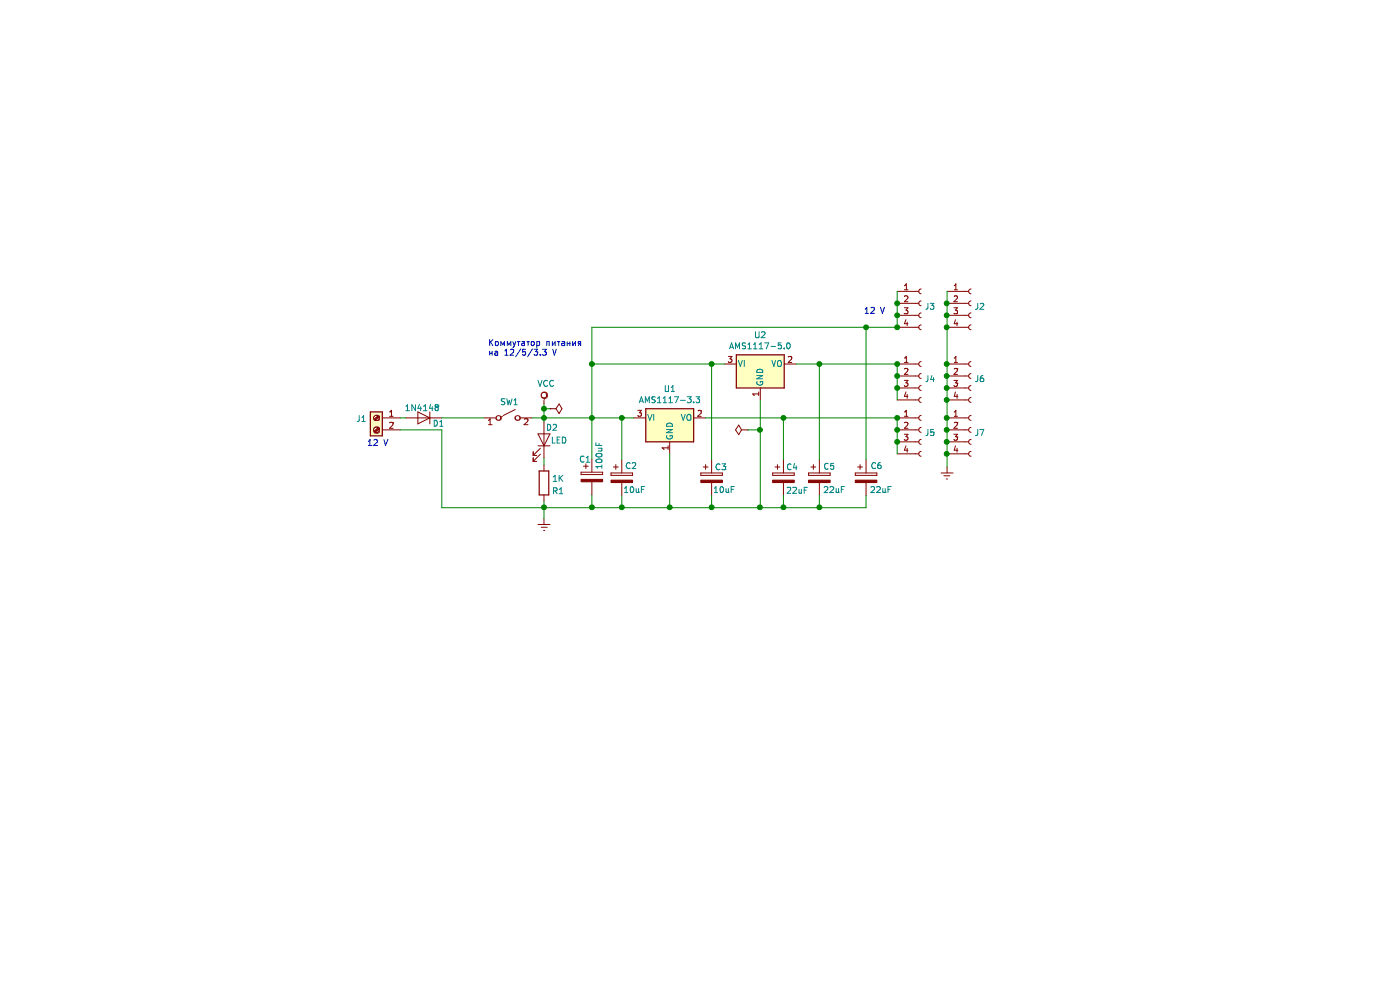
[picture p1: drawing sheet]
EESchema Schematic File Version 4
LIBS:Power_switch-cache
EELAYER 30 0
EELAYER END
$Descr A4 11693 8268
encoding utf-8
Sheet 1 1
Title ""
Date ""
Rev ""
Comp ""
Comment1 ""
Comment2 ""
Comment3 ""
Comment4 ""
$EndDescr
$Comp
L Regulator_Linear:AMS1117-5.0 U2
U 1 1
P 6040 3040
F 0 "U2" H 6040 3282 50  0000 C CNN
F 1 "AMS1117-5.0" H 6040 3191 50  0000 C CNN
F 2 "Package_TO_SOT_SMD:SOT-223-3_TabPin2" H 6040 3240 50  0001 C CNN
F 3 "http://www.advanced-monolithic.com/pdf/ds1117.pdf" H 6140 2790 50  0001 C CNN
	1    6040 3040
	1    0    0    -1  
$EndComp
$Comp
L Device:LED D2
U 1 1
P 4235 3675
F 0 "D2" V 4335 3740 50  0000 C CNN
F 1 "LED" V 4228 3800 50  0000 C CNN
F 2 "LED_THT:LED_D3.0mm" H 4235 3675 50  0001 C CNN
F 3 "~" H 4235 3675 50  0001 C CNN
	1    4235 3675
	0    1    -1   0   
$EndComp
$Comp
L Device:R R1
U 1 1
P 4235 4035
F 0 "R1" H 4300 4105 50  0000 L CNN
F 1 "1K" H 4300 4000 50  0000 L CNN
F 2 "Resistor_THT:R_Axial_DIN0207_L6.3mm_D2.5mm_P7.62mm_Horizontal" V 4165 4035 50  0001 C CNN
F 3 "~" H 4235 4035 50  0001 C CNN
	1    4235 4035
	1    0    0    1   
$EndComp
$Comp
L Connector:Conn_01x04_Female J5
U 1 1
P 7385 3590
F 0 "J5" H 7413 3566 50  0000 L CNN
F 1 "Conn_01x04_Female" H 7435 3490 50  0001 L CNN
F 2 "Connector_PinHeader_2.54mm:PinHeader_1x04_P2.54mm_Vertical" H 7385 3590 50  0001 C CNN
F 3 "~" H 7385 3590 50  0001 C CNN
	1    7385 3590
	1    0    0    -1  
$EndComp
$Comp
L Diode:1N4148 D1
U 1 1
P 3230 3490
F 0 "D1" H 3055 3445 50  0000 L CNN
F 1 "1N4148" H 3095 3575 50  0000 L CNN
F 2 "Diode_THT:D_DO-35_SOD27_P7.62mm_Horizontal" H 3230 3315 50  0001 C CNN
F 3 "https://assets.nexperia.com/documents/data-sheet/1N4148_1N4448.pdf" H 3230 3490 50  0001 C CNN
	1    3230 3490
	-1   0    0    -1  
$EndComp
$Comp
L Connector:Screw_Terminal_01x02 J1
U 1 1
P 2835 3490
F 0 "J1" H 2915 3482 50  0000 L CNN
F 1 "Screw_Terminal_01x02" H 2915 3391 50  0001 L CNN
F 2 "Connector_Phoenix_MC:PhoenixContact_MCV_1,5_2-G-3.5_1x02_P3.50mm_Vertical" H 2835 3490 50  0001 C CNN
F 3 "~" H 2835 3490 50  0001 C CNN
	1    2835 3490
	-1   0    0    -1  
$EndComp
Wire Wire Line
	3380 3590 3380 4240
$Comp
L Connector:Conn_01x04_Female J4
U 1 1
P 7385 3140
F 0 "J4" H 7413 3116 50  0000 L CNN
F 1 "Conn_01x04_Female" H 7413 3025 50  0001 L CNN
F 2 "Connector_PinHeader_2.54mm:PinHeader_1x04_P2.54mm_Vertical" H 7385 3140 50  0001 C CNN
F 3 "~" H 7385 3140 50  0001 C CNN
	1    7385 3140
	1    0    0    -1  
$EndComp
Wire Wire Line
	7185 3340 7185 3240
Connection ~ 7185 3140
Wire Wire Line
	7185 3140 7185 3040
Connection ~ 7185 3240
Wire Wire Line
	7185 3240 7185 3140
Connection ~ 7185 3040
$Comp
L Connector:Conn_01x04_Female J3
U 1 1
P 7385 2535
F 0 "J3" H 7413 2511 50  0000 L CNN
F 1 "Conn_01x04_Female" H 7413 2420 50  0001 L CNN
F 2 "Connector_PinHeader_2.54mm:PinHeader_1x04_P2.54mm_Vertical" H 7385 2535 50  0001 C CNN
F 3 "~" H 7385 2535 50  0001 C CNN
	1    7385 2535
	1    0    0    -1  
$EndComp
Wire Wire Line
	7185 3490 7185 3590
Connection ~ 7185 3490
Connection ~ 7185 3590
Wire Wire Line
	7185 3590 7185 3690
Connection ~ 7185 3690
Wire Wire Line
	7185 3690 7185 3790
$Comp
L Regulator_Linear:AMS1117-3.3 U1
U 1 1
P 5285 3490
F 0 "U1" H 5285 3732 50  0000 C CNN
F 1 "AMS1117-3.3" H 5285 3641 50  0000 C CNN
F 2 "Package_TO_SOT_SMD:SOT-223-3_TabPin2" H 5285 3690 50  0001 C CNN
F 3 "http://www.advanced-monolithic.com/pdf/ds1117.pdf" H 5385 3240 50  0001 C CNN
	1    5285 3490
	1    0    0    -1  
$EndComp
Wire Wire Line
	7185 2435 7185 2535
Connection ~ 7185 2735
Connection ~ 7185 2535
Wire Wire Line
	7185 2535 7185 2635
Connection ~ 7185 2635
Wire Wire Line
	7185 2635 7185 2735
$Comp
L Device:CP C5
U 1 1
P 6535 3990
F 0 "C5" H 6565 4085 50  0000 L CNN
F 1 "22uF" H 6565 3890 50  0000 L CNN
F 2 "Capacitor_THT:CP_Radial_D5.0mm_P2.50mm" H 6573 3840 50  0001 C CNN
F 3 "~" H 6535 3990 50  0001 C CNN
	1    6535 3990
	1    0    0    -1  
$EndComp
$Comp
L Device:CP C4
U 1 1
P 6235 3990
F 0 "C4" H 6255 4080 50  0000 L CNN
F 1 "22uF" H 6255 3885 50  0000 L CNN
F 2 "Capacitor_THT:CP_Radial_D5.0mm_P2.50mm" H 6273 3840 50  0001 C CNN
F 3 "~" H 6235 3990 50  0001 C CNN
	1    6235 3990
	1    0    0    -1  
$EndComp
Wire Wire Line
	6235 3490 6235 3840
Wire Wire Line
	6535 3840 6535 3040
Wire Wire Line
	6040 4240 6235 4240
Wire Wire Line
	6535 4240 6535 4140
Connection ~ 6040 4240
Wire Wire Line
	6235 4140 6235 4240
Connection ~ 6235 4240
$Comp
L Connector:Conn_01x04_Female J2
U 1 1
P 7800 2535
F 0 "J2" H 7828 2511 50  0000 L CNN
F 1 "Conn_01x04_Female" V 7500 2380 50  0001 L CNN
F 2 "Connector_PinHeader_2.54mm:PinHeader_1x04_P2.54mm_Vertical" H 7800 2535 50  0001 C CNN
F 3 "~" H 7800 2535 50  0001 C CNN
	1    7800 2535
	1    0    0    -1  
$EndComp
$Comp
L Connector:Conn_01x04_Female J7
U 1 1
P 7800 3590
F 0 "J7" H 7828 3566 50  0000 L CNN
F 1 "Conn_01x04_Female" V 7890 3635 50  0001 L CNN
F 2 "Connector_PinHeader_2.54mm:PinHeader_1x04_P2.54mm_Vertical" H 7800 3590 50  0001 C CNN
F 3 "~" H 7800 3590 50  0001 C CNN
	1    7800 3590
	1    0    0    -1  
$EndComp
$Comp
L power:Earth #PWR02
U 1 1
P 7600 3900
F 0 "#PWR02" H 7600 3650 50  0001 C CNN
F 1 "Earth" H 7600 3750 50  0001 C CNN
F 2 "" H 7600 3900 50  0001 C CNN
F 3 "~" H 7600 3900 50  0001 C CNN
	1    7600 3900
	1    0    0    -1  
$EndComp
Wire Wire Line
	6235 3490 7185 3490
$Comp
L Device:CP C6
U 1 1
P 6925 3990
F 0 "C6" H 6960 4090 50  0000 L CNN
F 1 "22uF" H 6955 3890 50  0000 L CNN
F 2 "Capacitor_THT:CP_Radial_D5.0mm_P2.50mm" H 6963 3840 50  0001 C CNN
F 3 "~" H 6925 3990 50  0001 C CNN
	1    6925 3990
	1    0    0    -1  
$EndComp
Wire Wire Line
	6535 3040 7185 3040
Wire Wire Line
	6925 3840 6925 2735
Wire Wire Line
	6925 4140 6925 4240
Wire Wire Line
	6235 4240 6535 4240
Connection ~ 6535 4240
Wire Wire Line
	6535 4240 6925 4240
Wire Wire Line
	4635 2735 4635 3040
Text Notes 2755 3735 0    50   ~ 0
12 V
Text Notes 6905 2630 0    50   ~ 0
12 V
Connection ~ 4635 3040
Wire Wire Line
	4235 3825 4235 3885
Wire Wire Line
	4635 3040 4635 3490
$Comp
L Device:CP C1
U 1 1
P 4635 3985
F 0 "C1" H 4525 4135 50  0000 L CNN
F 1 "100uF" V 4695 4045 50  0000 L CNN
F 2 "Capacitor_THT:CP_Radial_D8.0mm_P5.00mm" H 4673 3835 50  0001 C CNN
F 3 "~" H 4635 3985 50  0001 C CNN
	1    4635 3985
	1    0    0    -1  
$EndComp
$Comp
L Switch:SW_SPST SW1
U 1 1
P 3935 3490
F 0 "SW1" H 3945 3625 50  0000 C CNN
F 1 "SW_SPST" H 3935 3634 50  0001 C CNN
F 2 "Button_Switch_THT:Nidec_Copal_SH-7010C" H 3935 3490 50  0001 C CNN
F 3 "~" H 3935 3490 50  0001 C CNN
	1    3935 3490
	1    0    0    -1  
$EndComp
Wire Wire Line
	4235 4240 4235 4185
Wire Wire Line
	4235 3525 4235 3490
$Comp
L power:Earth #PWR04
U 1 1
P 4235 4330
F 0 "#PWR04" H 4235 4080 50  0001 C CNN
F 1 "Earth" H 4235 4180 50  0001 C CNN
F 2 "" H 4235 4330 50  0001 C CNN
F 3 "~" H 4235 4330 50  0001 C CNN
	1    4235 4330
	1    0    0    -1  
$EndComp
Wire Wire Line
	6925 2735 7185 2735
Connection ~ 6925 2735
Wire Wire Line
	4635 3835 4635 3490
Connection ~ 4635 3490
Wire Wire Line
	4635 4240 4635 4135
Connection ~ 4635 4240
Wire Wire Line
	4635 2735 6925 2735
Wire Wire Line
	4135 3490 4235 3490
Text Notes 3765 2980 0    50   ~ 0
Коммутатор питания\nна 12/5/3.3 V
Wire Wire Line
	5285 4240 4885 4240
Connection ~ 5285 4240
Wire Wire Line
	5285 3790 5285 4240
Wire Wire Line
	6040 3340 6040 3590
$Comp
L Device:CP C2
U 1 1
P 4885 3990
F 0 "C2" H 4910 4090 50  0000 L CNN
F 1 "10uF" H 4895 3890 50  0000 L CNN
F 2 "Capacitor_THT:CP_Radial_D5.0mm_P2.50mm" H 4923 3840 50  0001 C CNN
F 3 "~" H 4885 3990 50  0001 C CNN
	1    4885 3990
	1    0    0    -1  
$EndComp
Wire Wire Line
	4635 3490 4885 3490
Wire Wire Line
	4885 3840 4885 3490
Connection ~ 4885 3490
Wire Wire Line
	4885 3490 4985 3490
Wire Wire Line
	4885 4140 4885 4240
Connection ~ 4885 4240
Wire Wire Line
	4885 4240 4635 4240
$Comp
L Device:CP C3
U 1 1
P 5635 3990
F 0 "C3" H 5660 4080 50  0000 L CNN
F 1 "10uF" H 5645 3890 50  0000 L CNN
F 2 "Capacitor_THT:CP_Radial_D5.0mm_P2.50mm" H 5673 3840 50  0001 C CNN
F 3 "~" H 5635 3990 50  0001 C CNN
	1    5635 3990
	1    0    0    -1  
$EndComp
Wire Wire Line
	5285 4240 5635 4240
Wire Wire Line
	4635 3040 5635 3040
Wire Wire Line
	5635 4140 5635 4240
Connection ~ 5635 4240
Wire Wire Line
	5635 4240 6040 4240
Wire Wire Line
	5635 3840 5635 3040
Connection ~ 5635 3040
Wire Wire Line
	5635 3040 5740 3040
Wire Wire Line
	5585 3490 6235 3490
Connection ~ 6235 3490
Wire Wire Line
	6340 3040 6535 3040
Connection ~ 6535 3040
Connection ~ 4235 3490
Wire Wire Line
	4235 4240 4235 4330
Connection ~ 4235 4240
Wire Wire Line
	4235 4240 4635 4240
Wire Wire Line
	4235 3490 4635 3490
$Comp
L power:VCC #PWR03
U 1 1
P 4235 3375
F 0 "#PWR03" H 4235 3225 50  0001 C CNN
F 1 "VCC" H 4252 3548 50  0000 C CNN
F 2 "" H 4235 3375 50  0001 C CNN
F 3 "" H 4235 3375 50  0001 C CNN
	1    4235 3375
	1    0    0    -1  
$EndComp
Wire Wire Line
	4235 3375 4235 3415
$Comp
L power:PWR_FLAG #FLG0101
U 1 1
P 4285 3415
F 0 "#FLG0101" H 4285 3490 50  0001 C CNN
F 1 "PWR_FLAG" V 4285 3543 50  0001 L CNN
F 2 "" H 4285 3415 50  0001 C CNN
F 3 "~" H 4285 3415 50  0001 C CNN
	1    4285 3415
	0    1    1    0   
$EndComp
Wire Wire Line
	4285 3415 4235 3415
Connection ~ 4235 3415
Wire Wire Line
	4235 3415 4235 3490
$Comp
L power:PWR_FLAG #FLG0102
U 1 1
P 5935 3590
F 0 "#FLG0102" H 5935 3665 50  0001 C CNN
F 1 "PWR_FLAG" V 5935 3718 50  0001 L CNN
F 2 "" H 5935 3590 50  0001 C CNN
F 3 "~" H 5935 3590 50  0001 C CNN
	1    5935 3590
	0    -1   -1   0   
$EndComp
Wire Wire Line
	5935 3590 6040 3590
Connection ~ 6040 3590
Wire Wire Line
	6040 3590 6040 4240
Wire Wire Line
	3035 3490 3080 3490
Wire Wire Line
	3380 3590 3035 3590
Wire Wire Line
	3380 3490 3735 3490
Wire Wire Line
	3380 4240 4235 4240
$Comp
L Connector:Conn_01x04_Female J6
U 1 1
P 7800 3140
F 0 "J6" H 7828 3116 50  0000 L CNN
F 1 "Conn_01x04_Female" V 7965 2735 50  0001 L CNN
F 2 "Connector_PinHeader_2.54mm:PinHeader_1x04_P2.54mm_Vertical" H 7800 3140 50  0001 C CNN
F 3 "~" H 7800 3140 50  0001 C CNN
	1    7800 3140
	1    0    0    -1  
$EndComp
Wire Wire Line
	7600 3900 7600 3790
Connection ~ 7600 3140
Connection ~ 7600 3240
Wire Wire Line
	7600 3240 7600 3140
Connection ~ 7600 3340
Wire Wire Line
	7600 3340 7600 3240
Connection ~ 7600 3490
Wire Wire Line
	7600 3490 7600 3340
Connection ~ 7600 3590
Wire Wire Line
	7600 3590 7600 3490
Connection ~ 7600 3690
Wire Wire Line
	7600 3690 7600 3590
Connection ~ 7600 3790
Wire Wire Line
	7600 3790 7600 3690
Wire Wire Line
	7600 2435 7600 2535
Connection ~ 7600 2535
Wire Wire Line
	7600 2535 7600 2635
Connection ~ 7600 2635
Wire Wire Line
	7600 2635 7600 2735
Connection ~ 7600 2735
Wire Wire Line
	7600 2735 7600 3040
Connection ~ 7600 3040
Wire Wire Line
	7600 3040 7600 3140
$EndSCHEMATC
